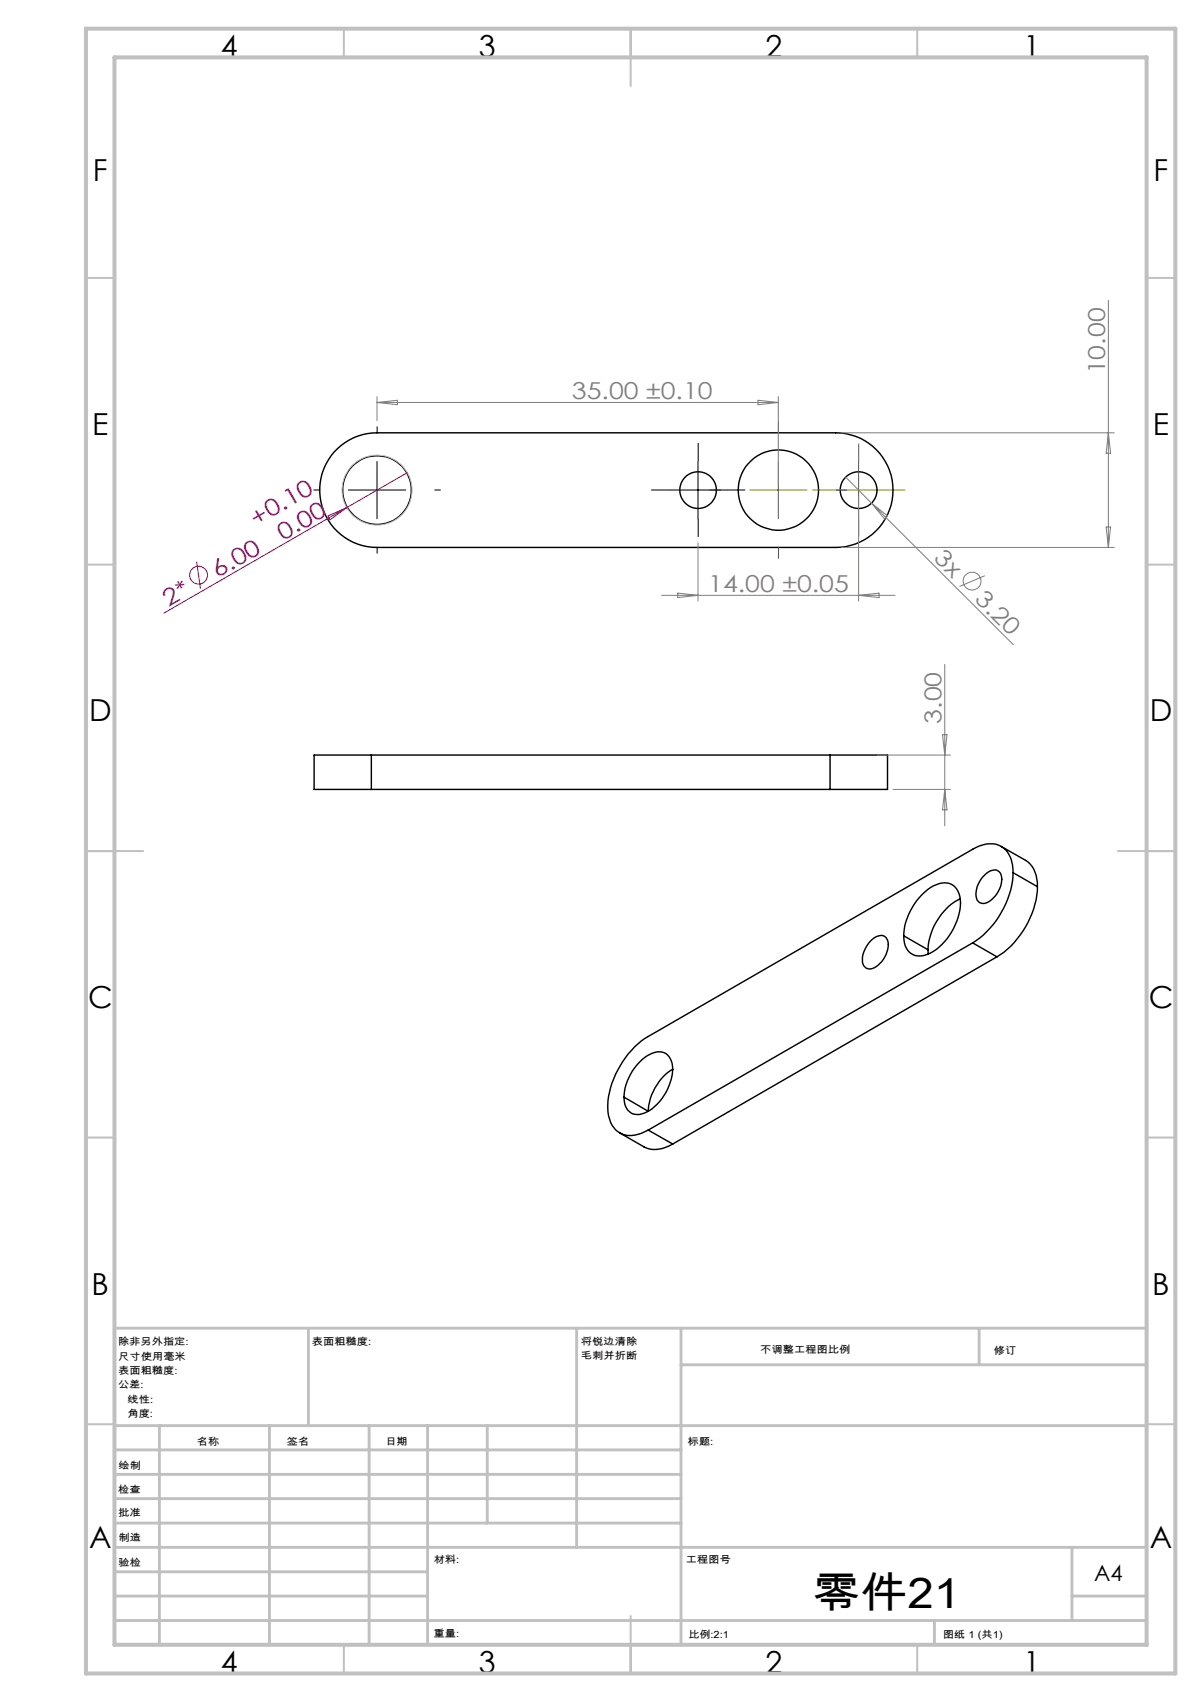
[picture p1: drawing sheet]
<svg xmlns="http://www.w3.org/2000/svg" width="210mm" height="297mm" viewBox="0 0 210 297" stroke-linecap="round" stroke-linejoin="round" font-family="sans-serif">
<g fill="none" stroke="#000" stroke-width=".25">
<path d="M58.2 78.9a10 10 0 0 1 7.6-3.4h80a10 10 0 0 1 10 10 10 10 0 0 1-10 10h-80a10 10 0 0 1-9.2-5.9 10 10 0 0 1 1.6-10.7zM64.8 131.8h-10v6h10M64.8 137.8h80M64.8 131.8v6M64.8 131.8h80M144.8 131.8h10v6h-10M144.8 131.8v6M160.9 156.1a5.2 5.2 0 0 1 4.7-1.9 3.6 3.6 0 0 1 1.9 4 10.9 10.9 0 0 1-5.2 8.1 2.92 2.92 0 0 1-4.3-1 8.3 8.3 0 0 1 1.2-7l.7-1.2zM167.5 156.8a10.8 10.8 0 0 0-5.6 8.9M172 152.5a1.62 1.62 0 0 1 2.5-.1 4.5 4.5 0 0 1-2.5 5.2 1.33 1.33 0 0 1-1.8-1.6 5 5 0 0 1 1.8-3.5zM174.6 147.7l4.3 2.4a4.8 4.8 0 0 1 2 4.6M176.7 152.3a4.7 4.7 0 0 0-3-5l-.5-.1a6.3 6.3 0 0 0-3.5 1l-56.6 32.7a15.6 15.6 0 0 0-7.1 12.5 4.7 4.7 0 0 0 2.2 4.3 4.9 4.9 0 0 0 4.9-.5"/>
<path d="M176.7 152.3a15.8 15.8 0 0 1-7 12.2M176.7 152.3l4.2 2.4M180.9 154.7a15.4 15.4 0 0 1-7 12.3M152.2 163.9a1.75 1.75 0 0 1 2.4-.3 3.6 3.6 0 0 1-.8 4.2 2.41 2.41 0 0 1-2.8 1.1 2.44 2.44 0 0 1-.2-3.1l.5-.9zM157.6 163.3l4.3 2.4M161.9 165.7v.8M169.7 164.5l-56.6 32.7M169.7 164.5l4.2 2.5M173.9 167l-56.6 32.6M108.1 197.7l4.2 2.4a5 5 0 0 0 5-.5M113.1 197.2l4.2 2.4M117.3 186.6a9.2 9.2 0 0 1-4.9 7.6 2.39 2.39 0 0 1-3.5-2.2l-.1-.6"/>
<path d="M117.3 186.6a2.59 2.59 0 0 0-2.6-3.1 7.7 7.7 0 0 0-5.3 5.1l-.4 1.2-.2 1.6M117.3 186.6a9.4 9.4 0 0 0-4.2 7.3l-4.3-2.5"/>
<circle cx="65.8" cy="85.5" r="6"/>
<circle cx="121.8" cy="85.5" r="3.2"/>
<circle cx="135.8" cy="85.5" r="7"/>
<circle cx="149.8" cy="85.5" r="3.2"/>
</g>
<g fill="none" stroke="#808080" stroke-width=".18">
<path d="M193.3 52.4v43.1M65.8 69.2v4.2M65.8 70.2h69.9M65.8 70.2l3.5-.4v.8zM132.2 69.8l3.5 .4-3.5 .4zM135.7 69.2v15.3M146.8 75.5h47.5M193.3 75.5l.4 3.6h-.8zM121.7 94.7v10.2M146.8 95.5h47.5M147.5 83.3l4.5 4.5M149.8 86.5v18.4"/>
<path d="M152 87.8l24.7 24.7M152 87.8l2.8 2.2-.5 .6zM192.9 92h.8l-.4 3.5zM115.4 103.9h40.7M118.2 103.5l3.5 .4-3.5 .4zM149.8 103.9l3.5-.4v.8zM164.8 116v28.1M171.8 100.5l-4.4 1.8M153 131.8h12.8M155.8 137.8h10M164.4 128.2h.8l-.4 3.6zM164.8 137.8l.4 3.5h-.8z"/>
<circle cx="169.6" cy="101.4" r="1.56"/>
</g>
<g fill="none" stroke="#a0006e" stroke-width=".18">
<path d="M34.3 98l.7 4.7M57.2 90l3.3-1.4-2.9 2.1zM60.5 88.6l-31.9 18.4M71 82.5l-10.5 6.1"/>
<circle cx="34.6" cy="100.4" r="1.56"/>
</g>
<circle cx="65.8" cy="85.5" r="6.1" fill="none" stroke="#c0c0c0" stroke-width=".18"/>
<path d="M65.8 75.5v-1.1M55.8 85.5h-1.1M65.8 95.5v1.1M75.8 85.5h1.1M116.8 85.5h-3.2M121.8 80.5v-3.2M121.8 90.5v3.2M126.8 85.5h3.2" fill="none" stroke="#000" stroke-width=".18" stroke-dasharray="15.2 1.3 1.3 1.3" stroke-linecap="butt"/>
<path d="M135.8 75.5v-2M125.8 85.5h-2M135.8 95.5v2M144.8 85.5h-3.1M145.8 85.5h2M149.8 80.5v-3.1M149.8 90.5v3.1M154.8 85.5h3.1" fill="none" stroke="#808000" stroke-width=".18" stroke-dasharray="15.2 1.3 1.3 1.3" stroke-linecap="butt"/>
<path d="M60.7 85.5h10.1M65.8 80.5v10M116.8 85.5h10M121.7 80.5v10" fill="none" stroke="#000" stroke-width=".18"/>
<path d="M130.8 85.5h10M135.7 80.5v10M144.7 85.5h10.1M149.8 80.5v10" fill="none" stroke="#808000" stroke-width=".18"/>
<g fill="none" stroke="#c0c0c0" stroke-width=".35">
<path d="M60 5v5M110 5v10M160 5v5M15 48.5h5M200 48.5h5M15 98.5h5M200 98.5h5M15 148.5h10M195 148.5h10M15 198.5h5M200 198.5h5M15 248.5h5"/>
<path d="M200 248.5h5M60 287v5M110 282v10M160 287v5"/>
</g>
<g fill="none" stroke="#c0c0c0" stroke-width=".5">
<path d="M53.8 231.8v17M100.6 231.8v38.2M118.8 231.8v55.2M118.8 238.2h81.2M170.8 231.8v6.4M200 231.8h-180v55.2M20 248.8h180M20 257.3h98.8M20 253h98.8M27.8 248.8v38.2M47 248.8v38.2M64.4 248.8v38.2"/>
<path d="M74.6 248.8v38.2M85 248.8v17M20 265.8h98.8M20 261.5h98.8M20 278.5h54.6M20 274.3h54.6M20 270h180M187 278.5h13M187 270v12.8M20 282.8h180M163 282.8v4.2"/>
</g>
<path d="M15 5h190v287h-190zM20 10h180v277h-180z" fill="none" stroke="#c0c0c0" stroke-width=".7"/>
<text font-size="7.4" x="141.8" y="280.5">零件21</text>
<g font-size="5.3">
<text x="38.5" y="9.9">4</text>
<text x="83.5" y="9.9">3</text>
<text x="133.5" y="9.9">2</text>
<text x="178.5" y="9.9">1</text>
<text x="16.2" y="31.7">F</text>
<text x="201.2" y="31.7">F</text>
<text x="16.1" y="75.9">E</text>
<text x="201.1" y="75.9">E</text>
<text x="15.5" y="125.9">D</text>
<text x="200.5" y="125.9">D</text>
<text x="15.4" y="175.9">C</text>
<text x="200.4" y="175.9">C</text>
<text x="16" y="225.9">B</text>
<text x="201" y="225.9">B</text>
<text x="15.5" y="270.2">A</text>
<text x="200.5" y="270.2">A</text>
<text x="38.5" y="291.9">4</text>
<text x="83.5" y="291.9">3</text>
<text x="133.5" y="291.9">2</text>
<text x="178.5" y="291.9">1</text>
</g>
<g font-size="4.1" fill="#808080">
<text x="192.8" y="65.3" transform="rotate(-90 192.8 65.3)">10.00</text>
<text x="99.8" y="69.6">35.00 ±0.10</text>
<text x="162.7" y="97.6" transform="rotate(45 162.7 97.6)">3x</text>
<text x="123.5" y="103.3">14.00 ±0.05</text>
<text x="169.9" y="104.7" transform="rotate(45 169.9 104.7)">3.20</text>
<text x="164.2" y="126.3" transform="rotate(-90 164.2 126.3)">3.00</text>
</g>
<g font-size="4.1" fill="#a0006e">
<text x="44.7" y="91.9" transform="rotate(-30 44.7 91.9)">+0.10</text>
<text x="49.4" y="94.4" transform="rotate(-30 49.4 94.4)">0.00</text>
<text x="37.9" y="100.9" transform="rotate(-30 37.9 100.9)">6.00</text>
<text x="29.4" y="105.9" transform="rotate(-30 29.4 105.9)">2*</text>
</g>
<text font-size="3.9" x="190.9" y="275.8">A4</text>
<g font-size="1.7">
<text x="20.6" y="234.8">除非另外指定:</text>
<text x="20.6" y="237.3">尺寸使用毫米</text>
<text x="20.6" y="239.8">表面粗糙度:</text>
<text x="54.4" y="234.8">表面粗糙度:</text>
<text x="101.3" y="234.7">将锐边清除</text>
<text x="101.3" y="237.2">毛刺并折断</text>
<text x="132.6" y="236.2">不调整工程图比例</text>
<text x="173.3" y="236.4">修订</text>
<text x="20.6" y="242.3">公差:</text>
<text x="22.2" y="244.8">线性:</text>
<text x="22.2" y="247.3">角度:</text>
<text x="20.7" y="256.3">绘制</text>
<text x="34.3" y="252.2">名称</text>
<text x="50" y="252.1">签名</text>
<text x="67.2" y="252.1">日期</text>
<text x="120" y="252.1">标题:</text>
<text x="20.6" y="260.5">检查</text>
<text x="20.6" y="264.5">批准</text>
<text x="20.7" y="269">制造</text>
<text x="20.7" y="273.3">验检</text>
<text x="75.6" y="272.7">材料:</text>
<text x="119.6" y="272.7">工程图号</text>
<text x="75.6" y="285.7">重量:</text>
<text x="120.1" y="285.8">比例:2:1</text>
<text x="164.5" y="285.8">图纸 1 (共1)</text>
</g>
</svg>
